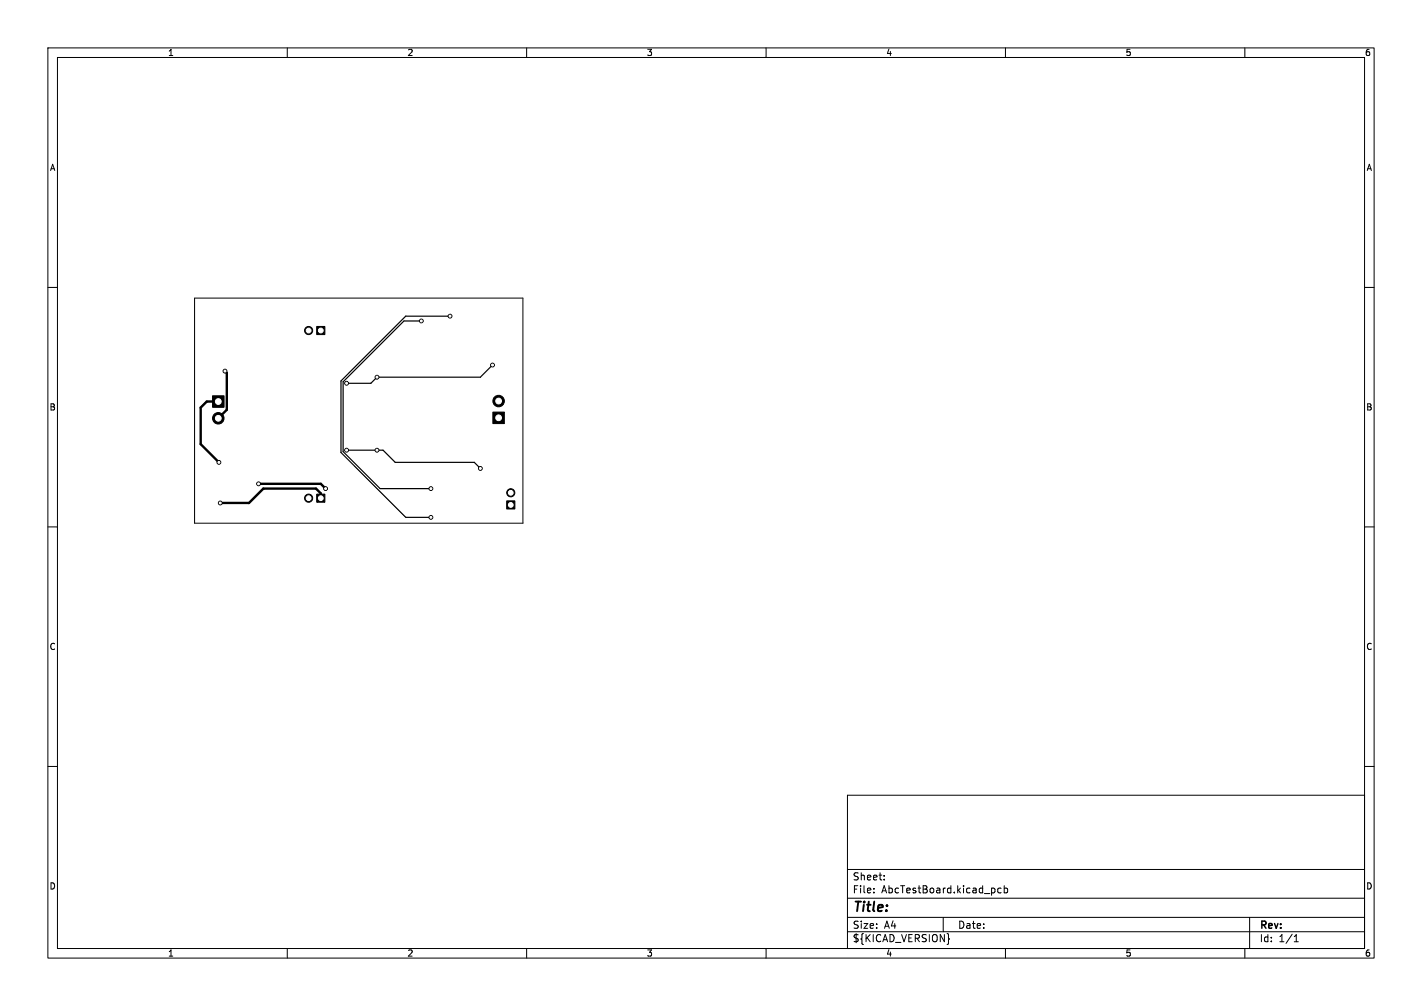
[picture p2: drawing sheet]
<svg xmlns="http://www.w3.org/2000/svg" width="297mm" height="210mm" viewBox="0 0 297 210" stroke-linecap="round" stroke-linejoin="round" font-family="sans-serif">
<g fill="none" stroke="#000" stroke-width=".21">
<path d="M10 10h277v190h-277zM12 12h273v186h-273zM60 10v2M110 10v2M160 10v2M210 10v2M260 10v2M10 60h2M285 60h2M40.6 62.2h68.6v47h-68.6zM10 110h2M285 110h2"/>
<path d="M10 160h2M285 160h2M177 166h108v32h-108zM60 198v2M110 198v2M160 198v2M177 194.5h108M177 191.5h108M177 187.5h108M177 181.5h108M182.5 186.3v.1M182.5 185.5v.1"/>
<path d="M184.7 183.6v.1M184.7 182.8v.1M197 191.5v3M198.1 195.8l.2 .2-.2 .2M209.1 185.5l-.4-.1-.3 .3 .1 .6h.6M209.7 185.5l.5-.1 .3 .3-.2 .6h-.6M209.7 184.9v1.5M210 198v2M260 198v2M261 191.5v6.5M270.3 196.6h.9M270.3 195.5l.4-.4v1.5"/>
</g>
<g fill="#000" stroke="#000" stroke-width=".21">
<path d="M66.1 68.1h1.8v1.8h-1.8zM44.4 82.6h2.4v2.4h-2.4zM102.9 86h2.4v2.4h-2.4zM66.1 103.1h1.8v1.7h-1.8zM105.8 104.6h1.7v1.7h-1.7z"/>
<circle cx="47" cy="77.5" r=".4"/>
<circle cx="64.5" cy="69" r=".85"/>
<circle cx="78.7" cy="78.7" r=".4"/>
<circle cx="88" cy="67" r=".4"/>
<circle cx="94" cy="66" r=".4"/>
<circle cx="102.9" cy="76.2" r=".4"/>
<circle cx="45.6" cy="87.3" r="1.2"/>
<circle cx="45.7" cy="96.5" r=".4"/>
<circle cx="72.4" cy="80" r=".4"/>
<circle cx="72.4" cy="94" r=".4"/>
<circle cx="78.7" cy="94" r=".4"/>
<circle cx="100.3" cy="97.8" r=".4"/>
<circle cx="104.1" cy="83.7" r="1.2"/>
<circle cx="46" cy="105" r=".4"/>
<circle cx="54" cy="101" r=".4"/>
<circle cx="64.5" cy="104" r=".85"/>
<circle cx="68" cy="102" r=".4"/>
<circle cx="90" cy="102" r=".4"/>
<circle cx="90" cy="108" r=".4"/>
<circle cx="106.7" cy="102.9" r=".85"/>
</g>
<path d="M47 77.5l.4 .4v7.6l-1.8 1.8M45.6 83.8h-2.4l-1.3 1.3v7.6l3.8 3.8M54 101h13l1 1M67 104v-1l-1-1h-11l-3 3h-6" fill="none" stroke="#000" stroke-width=".5"/>
<path d="M88 67h-3.6l-12.7 12.7v14.6l7.7 7.7h10.6M94 66h-9.3l-13.5 13.5v15l13.5 13.5h5.3M102.9 76.2l-2.6 2.5h-21.6l-1.2 1.3h-5.1M72.4 94h7.6l2.5 2.5h16.6l1.2 1.3" fill="none" stroke="#000" stroke-width=".25"/>
<g fill="#fff" stroke="#fff" stroke-width=".21">
<circle cx="45.7" cy="96.5" r=".2"/>
<circle cx="46" cy="105" r=".2"/>
<circle cx="47" cy="77.5" r=".2"/>
<circle cx="78.7" cy="78.7" r=".2"/>
<circle cx="102.9" cy="76.2" r=".2"/>
<circle cx="72.4" cy="80" r=".2"/>
<circle cx="72.4" cy="94" r=".2"/>
<circle cx="100.3" cy="97.8" r=".2"/>
<circle cx="78.7" cy="94" r=".2"/>
<circle cx="54" cy="101" r=".2"/>
<circle cx="68" cy="102" r=".2"/>
<circle cx="94" cy="66" r=".2"/>
<circle cx="90" cy="108" r=".2"/>
<circle cx="88" cy="67" r=".2"/>
<circle cx="90" cy="102" r=".2"/>
<circle cx="67" cy="104" r=".5"/>
<circle cx="64.5" cy="104" r=".5"/>
<circle cx="45.6" cy="83.8" r=".6"/>
<circle cx="45.6" cy="87.3" r=".6"/>
<circle cx="67" cy="69" r=".5"/>
<circle cx="64.5" cy="69" r=".5"/>
<circle cx="104.1" cy="87.2" r=".6"/>
<circle cx="104.1" cy="83.7" r=".6"/>
<circle cx="106.7" cy="105.4" r=".5"/>
<circle cx="106.7" cy="102.9" r=".5"/>
</g>
<text font-size="2.8" x="178" y="190.8">Title:</text>
<g font-size="2.1">
<text x="178" y="183.9">Sheet:</text>
<text x="178" y="186.6">File:</text>
<text x="184" y="186.6">AbcTestBoard.kicad_pcb</text>
<text x="178" y="196.8">${KICAD_VERSION}</text>
<text x="178" y="194">Size:</text>
<text x="184.6" y="194">A4</text>
<text x="200" y="194">Date:</text>
<text x="263" y="194.2">Rev:</text>
<text x="263" y="196.8">Id:</text>
<text x="267" y="196.8">1/1</text>
</g>
<g font-size="1.8">
<text x="35" y="11.8">1</text>
<text x="85" y="11.8">2</text>
<text x="135" y="11.8">3</text>
<text x="185" y="11.8">4</text>
<text x="235" y="11.8">5</text>
<text x="285" y="11.8">6</text>
<text x="10.4" y="35.8">A</text>
<text x="285.4" y="35.8">A</text>
<text x="10.3" y="85.8">B</text>
<text x="285.3" y="85.8">B</text>
<text x="10.3" y="135.8">C</text>
<text x="285.3" y="135.8">C</text>
<text x="10.3" y="185.8">D</text>
<text x="285.3" y="185.8">D</text>
<text x="35" y="199.8">1</text>
<text x="85" y="199.8">2</text>
<text x="135" y="199.8">3</text>
<text x="185" y="199.8">4</text>
<text x="235" y="199.8">5</text>
<text x="285" y="199.8">6</text>
</g>
</svg>
